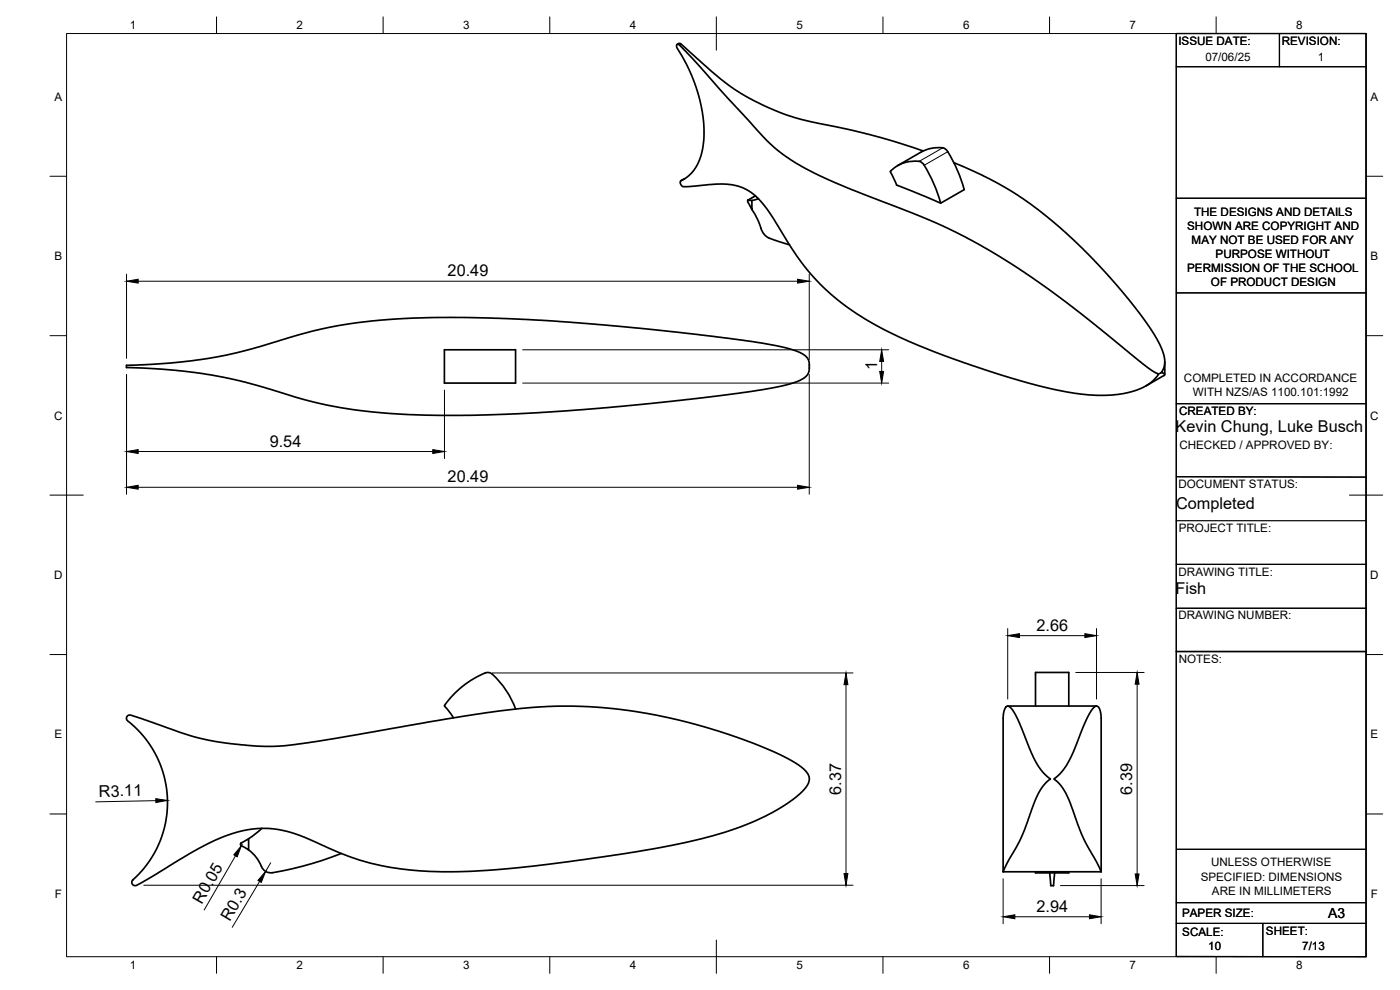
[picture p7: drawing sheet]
<svg xmlns="http://www.w3.org/2000/svg" width="420mm" height="297mm" viewBox="0 0 420 297" stroke-linecap="round" stroke-linejoin="round" font-family="sans-serif">
<!-- layer: Visible -->
<g fill="none" stroke="#000" stroke-width=".51">
<path d="M203.1 13.4l.4-.1 .4 .2 3.5 3.6 22.6 24.9 2.8 2.6 3.5 2.6 5.4 3.3 6.5 3.2 7.5 3.2 24.9 9.9 8.5 4 8.2 4.6 10 6.2 7.6 5.4 11.2 8.4 18.2 14.8 2 1.3 1.5 .7-1.8 2-2.5 1.8-3.1 1.3-3.9 .9a59.3 59.3 0 0 1-23.4-2.1l-12.1-3.4-16.2-5.5a123.1 123.1 0 0 1-30.1-14.7l-7.2-5.9-5.2-5.7-4-5.4-8.2-12.9-2.3-2.8-1.4-1.3a16 16 0 0 0-13-3.1l-8.4 .6-.5-.3-.3-.8 .1-.7 1.9-1.1 1.4-1.3 1.7-2.5 1.4-3.6 .6-5.1-.3-5.4-1.4-6.9-2.1-5.9-3.1-6a4.8 4.8 0 0 1-1.4-2.7zM203.2 13.3l.7-.3 .5 .2 10 8.9 5.9 4.6 4.8 2.9 7.1 3.4 3.6 1.4 4.5 1.4 20.6 4.6 7.3 2 8.9 2.9M205.5 53.6l-1.2 .6M226.7 58.8l-2.2 1.3M227.6 59.6l-1.9 .5M269.4 49.7l7.1-4.1a9.6 9.6 0 0 1 7.1-1 28.5 28.5 0 0 1 4.8 9.1l1 3.2-7.1 4.1-12.3-5.1a1.41 1.41 0 0 1-1.4-1.5l-1.4-2.9a9.5 9.5 0 0 1 9.3-2.9 28.5 28.5 0 0 1 4.8 9.2l1 3.2M286.3 48.8l10.8 5 8.1 4.6 7.2 5.1 5.1 4.2 4.7 4.3 10.1 10.3 4.2 4.9 5.4 6.7 3.4 4.7 2.3 3.8 1.3 3 .6 2.2a5.5 5.5 0 0 1-1 4.2l.8 .2 .2 .5-5.6 3.3M224.4 60.1l1.3 .1v2.7l-1.2-2.3zM225.7 62.9a28 28 0 0 1 3.2 6.8l.8 1 1 .7M230.7 71.4l6.2 2.1M38 109.6l13.3-.7 6.8-.7 7-1.1 10.1-2.3 19.5-5.7a172 172 0 0 1 42.5-3.8l12.7 .2 12.4 .6 30.6 2.5 16.1 1.7 16.7 2.2 9.5 1.7 4.7 1.5a4.6 4.6 0 0 1 3 5.1l-.4 1.3-1.1 1.2-1.8 1-2.8 1-8.8 1.8-17.1 2.2-23.4 2.5-25.4 2-19.1 .8-16.9-.1a145.3 145.3 0 0 1-46.9-8.3l-8.8-2.3-9.4-1.8-12.4-1.3-10.6-.5zM133.4 105h21.3v9.9h-21.3z"/>
<path d="M133.4 114.9h.1M349.6 108.6v3.8M38.3 214.8l.9-.2 15.4 5.3 7.5 2.1 7.3 1.1 10.2 .9 6.6-.3 8.7-1.2 38.2-6.6a222.1 222.1 0 0 1 33.8-4l9.4 .1 9.7 .8 11.1 1.8 9.7 2.2 11.7 3.5 9 3.3 9.1 4.1 3.1 1.9 1.7 1.4a3.6 3.6 0 0 1 .1 5.7l-1.6 1.6-2.1 1.7-5.4 3.4a101.9 101.9 0 0 1-30.6 10.2l-13.8 2.4-22.6 3.2a199.2 199.2 0 0 1-39.4 2.1l-4.4-.4a80 80 0 0 1-27.6-8.6 30.7 30.7 0 0 0-20-3.3 67.1 67.1 0 0 0-21.9 10l-11.2 6.6a.99 .99 0 0 1-1.2-.3 .99 .99 0 0 1 .2-1.3l2.7-2.7 1.8-2.4 1.8-2.8 1.6-3.1 1.2-3.6 .7-2.9 .4-2.9 .2-3.4-.3-3.4-.7-3.7-.9-2.9-1.3-3.1-1.4-2.6-2.2-3.1-2.9-3.1-2.3-2a1.01 1.01 0 0 1 0-1.5zM133.4 211.6a27.5 27.5 0 0 1 12.7-9.8h.4a2.92 2.92 0 0 1 2.1 1.3 26.8 26.8 0 0 1 6.1 9.6M133.4 211.6l.1 .3 2.6 3.5M301.9 212.1l.4-.2 .7 .2 1.3 1.6 1.6 3.1 3.1 7.9 1.9 3.9 1.8 2.7 2.5 2.5-1.9 1.7-1.8 2.8-4.7 12.2-1.6 3.4-2.8 4.8-1.3 2.9v-46.3l.2-1.9zM302.4 211.8h26.7M310.8 211.8v-10h10v10M328.2 212.4l.8-.6 .7 .4 .5 1.1 .3 2v46.3l-1.6-3.3-4-7.3-3.6-9.7-1.5-3.3-1.7-2.7-1.8-1.5 2.2-2 1.8-2.5 1.8-3.7 3.9-9.7zM72.3 253l2.3-1.3v3.3l-2.2-1.3zM74.6 255a12.2 12.2 0 0 1 4.1 5.5l1.3 1.1 1.7 .2M78.6 248.5l-4 3.1"/>
<path d="M102.4 256.1l-8.7 3-5.9 1.6-6.1 1.2M301.1 261.6h29.4M310.8 261.6v.3h10v-.3M315 261.9l.4 3.8h.8l.3-3.8"/>
</g>
<!-- layer: Visible Narrow -->
<path d="M204.4 13.3l-.5 .3M204.9 53.9l-.5 .3M226.7 58.8l-2.2 1.3M282.9 44.4l-7 4M284.4 45.5l-7 4.1M348 112v.1l.4-.2z" fill="none" stroke="#000" stroke-width=".3"/>
<!-- layer: BORDER -->
<g fill="none" stroke="#000" stroke-width=".3">
<path d="M20 10.1h390v276.9h-390zM65 5.1v5M115 5.1v5M165 5.1v5M215 5.1v10M265 5.1v5M315 5.1v5M365 5.1v5M15 52.9h5M410 52.9h5M15 100.7h5M410 100.7h5"/>
<path d="M15 148.6h10M405 148.6h10M15 196.4h5M410 196.4h5M15 244.2h5M410 244.2h5M65 287v5M115 287v5M165 287v5M215 282.1v9.9M265 287v5M315 287v5"/>
<path d="M365 287v5"/>
</g>
<!-- layer: TITLEBLOCK -->
<g fill="none" stroke="#000" stroke-width=".36">
<path d="M353 10.1h57v276.9h-57zM384 10.1v9.9M353 20h57M353 59.5h57M353 87.9h57M353 121.1h57M353 156.2h57M353 143l57 .2M353 169.3h57M353 195.5h57M353 182.5h57M353.1 254.8h57"/>
<path d="M353 270.8h56.9M353 277.1h57M379 277.1v9.9"/>
</g>
<!-- layer: FD_Dimensions -->
<g fill="none" stroke="#000" stroke-width=".3">
<path d="M38 82.3v25.2M41.5 84.4h197.9M242.9 82.3v25.6M38 112.4v35.9M133.4 117v20.6M156.8 114.9h109.9M156.8 105h109.9M242.9 112.3v36M264.6 108.4v3M41.5 135.5h88.4M41.5 146.2h197.9M302.4 188.6v21.1"/>
<path d="M305.9 190.7h19.7M329.1 188.6v21.1M147.7 201.9h108.3M253.9 205.4v56.7M322.9 201.8h20.5M341.3 205.3v56.9M46.8 240.2l-18.1 .4M70.7 256.8l-9.4 16.2M72.7 253.3l-.3 .5M81.2 258.9l-1.5 2.6M43.1 265.6h212.9M77.9 264.5l-8.2 13.7"/>
<path d="M301.1 263.7v13.5M304.6 275.1h22.4M318.3 265.7h25.1M330.5 263.7v13.5"/>
</g>
<g fill="#000" stroke="#000" stroke-width=".3">
<path d="M38 84.4l3.5-.6v1.1zM239.4 83.8l3.5 .6-3.5 .5zM264 111.4h1.2l-.6 3.5zM264.6 105l.6 3.4h-1.2zM38 135.5l3.5-.6v1.2zM129.9 134.9l3.5 .6-3.5 .6zM38 146.2l3.5-.6v1.2zM239.4 145.6l3.5 .6-3.5 .6zM302.4 190.7l3.5-.6v1.2zM325.6 190.1l3.5 .6-3.5 .6zM253.9 201.9l.6 3.5h-1.2zM341.3 201.8l.5 3.5h-1.1z"/>
<path d="M46.8 239.6l3.5 .6-3.5 .6zM72.4 253.8l-1.2 3.3-1-.6zM79.7 261.5l-1.3 3.3-1-.6zM253.3 262.1h1.2l-.6 3.5zM301.1 275.1l3.5-.6v1.2zM327 274.5l3.5 .6-3.5 .6zM340.7 262.2h1.1l-.5 3.5z"/>
</g>
<g font-size="4.9">
<text x="134.3" y="82.9">20.49</text>
<text x="263.2" y="111.1" transform="rotate(-90 263.2 111.1)">1</text>
<text x="352.8" y="129.5">Kevin Chung, Luke Busch</text>
<text x="80.9" y="134">9.54</text>
<text x="134.3" y="144.7">20.49</text>
<text x="353" y="152.6">Completed</text>
<text x="352.8" y="178.3">Fish</text>
<text x="311" y="189.3">2.66</text>
<text x="29.7" y="239.1" transform="rotate(-1 29.7 239.1)">R3.11</text>
<text x="252.4" y="238.5" transform="rotate(-90 252.4 238.5)">6.37</text>
<text x="339.8" y="238.5" transform="rotate(-90 339.8 238.5)">6.39</text>
<text x="60.5" y="271.4" transform="rotate(-60 60.5 271.4)">R0.05</text>
<text x="311" y="273.6">2.94</text>
<text x="69" y="276.6" transform="rotate(-59 69 276.6)">R0.3</text>
</g>
<text font-size="4.2" x="398.6" y="275.5">A3</text>
<g font-size="3.5">
<text x="39" y="8.8">1</text>
<text x="89" y="8.8">2</text>
<text x="139" y="8.8">3</text>
<text x="189" y="8.8">4</text>
<text x="239" y="8.8">5</text>
<text x="289" y="8.8">6</text>
<text x="339" y="8.8">7</text>
<text x="389" y="8.8">8</text>
<text x="353.7" y="13.6">ISSUE DATE:</text>
<text x="384.7" y="13.6">REVISION:</text>
<text x="361.7" y="18.2">07/06/25</text>
<text x="395.5" y="18.2">1</text>
<text x="16.3" y="30.2">A</text>
<text x="411.3" y="30.2">A</text>
<text x="358.4" y="64.7">THE DESIGNS AND DETAILS</text>
<text x="356.3" y="68.9">SHOWN ARE COPYRIGHT AND</text>
<text x="357.6" y="73.1">MAY NOT BE USED FOR ANY</text>
<text x="364.8" y="77.4">PURPOSE WITHOUT</text>
<text x="16.3" y="78">B</text>
<text x="356.3" y="81.6">PERMISSION OF THE SCHOOL</text>
<text x="411.3" y="78">B</text>
<text x="363.4" y="85.8">OF PRODUCT DESIGN</text>
<text x="355.3" y="114.6">COMPLETED IN ACCORDANCE</text>
<text x="358" y="118.8">WITH NZS/AS 1100.101:1992</text>
<text x="16.2" y="125.9">C</text>
<text x="353.9" y="124.6">CREATED BY:</text>
<text x="411.2" y="125.9">C</text>
<text x="353.9" y="134.7">CHECKED / APPROVED BY:</text>
<text x="353.7" y="146.4">DOCUMENT STATUS:</text>
<text x="353.8" y="159.8">PROJECT TITLE:</text>
<text x="16.2" y="173.7">D</text>
<text x="353.7" y="172.7">DRAWING TITLE:</text>
<text x="411.2" y="173.7">D</text>
<text x="353.7" y="185.9">DRAWING NUMBER:</text>
<text x="353.8" y="198.9">NOTES:</text>
<text x="16.3" y="221.6">E</text>
<text x="411.3" y="221.6">E</text>
<text x="363.5" y="260">UNLESS OTHERWISE</text>
<text x="16.4" y="269.4">F</text>
<text x="360.3" y="264.2">SPECIFIED: DIMENSIONS</text>
<text x="363.7" y="268.4">ARE IN MILLIMETERS</text>
<text x="411.4" y="269.4">F</text>
<text x="354.8" y="275.2">PAPER SIZE:</text>
<text x="354.8" y="280.8">SCALE:</text>
<text x="379.9" y="280.6">SHEET:</text>
<text x="362.6" y="284.9">10</text>
<text x="390.8" y="285">7/13</text>
<text x="39" y="290.8">1</text>
<text x="89" y="290.8">2</text>
<text x="139" y="290.8">3</text>
<text x="189" y="290.8">4</text>
<text x="239" y="290.8">5</text>
<text x="289" y="290.8">6</text>
<text x="339" y="290.8">7</text>
<text x="389" y="290.8">8</text>
</g>
</svg>
